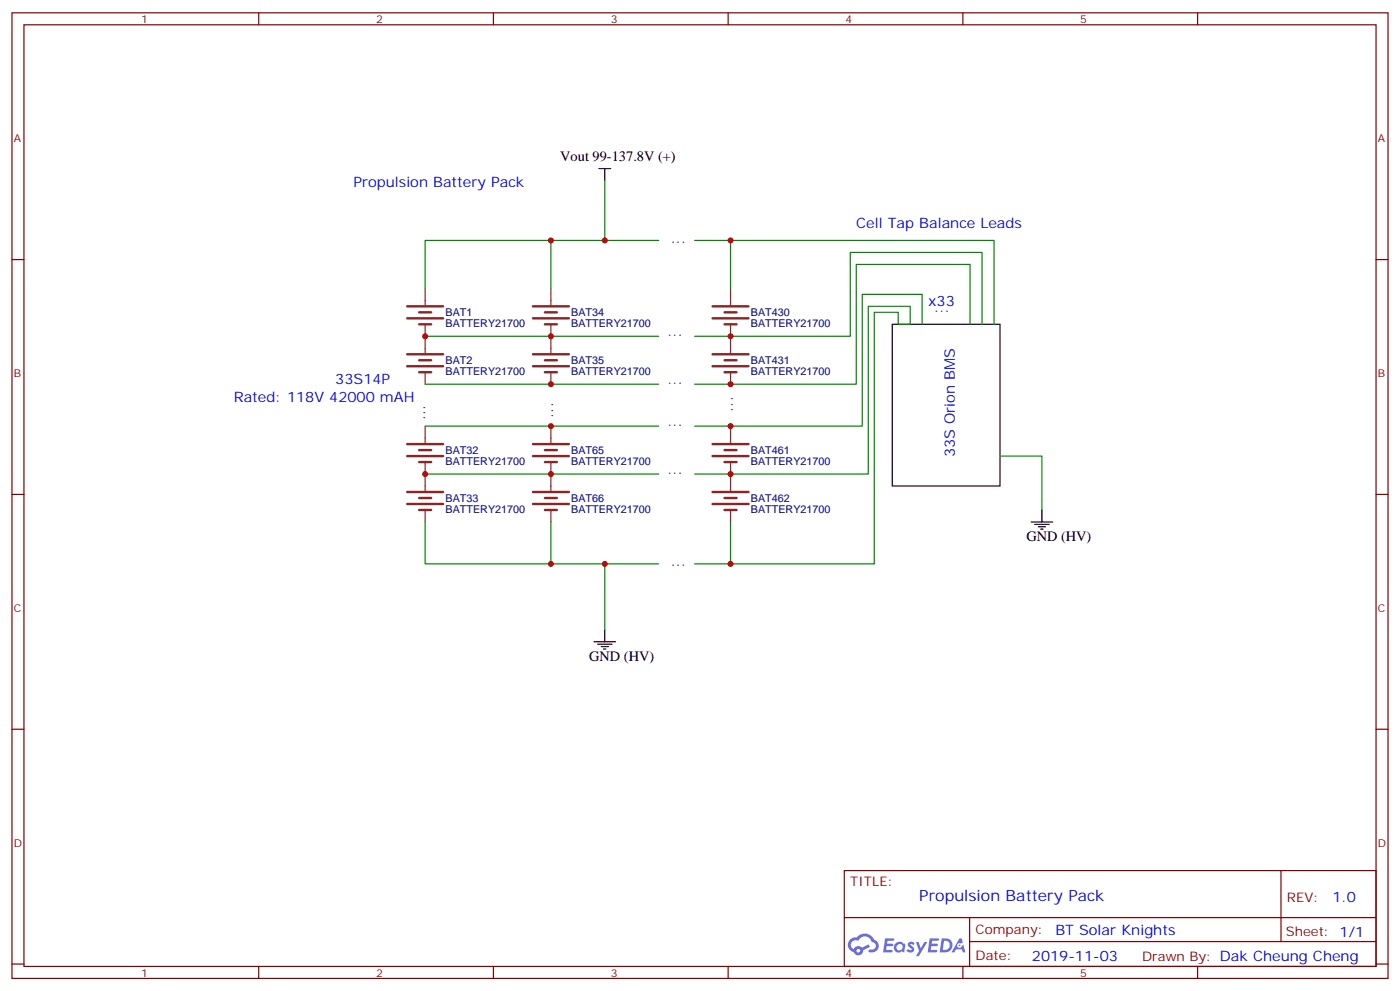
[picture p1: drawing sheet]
<svg xmlns="http://www.w3.org/2000/svg" width="412mm" height="292mm" viewBox="0 0 412 292" stroke-linecap="round" stroke-linejoin="round" font-family="sans-serif">
<path d="M262.8 95.5h31.8v47.6h-31.8z" fill="none" stroke="#000" stroke-width=".35"/>
<g fill="none" stroke="#870000" stroke-width=".35">
<path d="M3.5 3.8h405.4v284.3h-405.4zM7.1 7.3h398.2v277.3h-398.2zM76.2 3.8v3.5M145.3 3.8v3.5M214.5 3.8v3.5M283.6 3.8v3.5M352.8 3.8v3.5M3.5 76.4h3.6M405.3 76.4h3.6M3.5 145.6h3.6M405.3 145.6h3.6M3.5 214.7h3.6"/>
<path d="M405.3 214.7h3.6M248.7 256.4h156.6v28.2h-156.6zM377.3 256.4v20.9M248.7 270.2h156.5M285.6 277.3h119.6M285.6 270.2v14.1M3.5 283.9h3.6M76.2 284.6v3.5M145.3 284.6v3.5M214.5 284.6v3.5M283.6 284.6v3.5M352.8 284.6v3.5"/>
<path d="M405.3 283.9h3.6"/>
</g>
<g fill="#5487ff">
<path d="M267.7 277.5a1.22 1.22 0 0 1 1.7 .3l-.4 .6a.47 .47 0 0 0-.3-.4 .47 .47 0 0 0-.5 .2l.1 .2a1.14 1.14 0 0 1 .8 1.7 1.14 1.14 0 0 1-1.9 0l-.2-.2 .5-.5 .7 .4a.29 .29 0 0 0 .3-.2 .29 .29 0 0 0-.2-.4 1.04 1.04 0 0 1-.6-1.7z"/>
<path d="M260.7 276.3h2.4l.3 .2-.2 .5h-1.8l-.1 .9h1.5l.3 .4-.3 .3h-1.6l-.2 1.1 1.7 .1 .2 .3-.2 .3h-2.6z"/>
<path d="M273.8 276.3h2.4l.3 .2-.1 .5h-1.8l-.2 .9h1.6l.3 .4-.4 .3h-1.6l-.1 1.1 1.7 .1 .2 .3-.2 .3h-2.6z"/>
<path d="M282.6 276.3h.7l.3 1.2-.6 .4a.69 .69 0 0 0-1 .2 .69 .69 0 0 0 .4 1 .69 .69 0 0 0 .9-.6l.5-.3 .6 2.2h-.8l-.2-.8h-1.8l-.5 .8h-.8z"/>
<path d="M269.8 277.4h.8l.6 1.8 1.1-1.8h.9l-2.6 4.2h-.8l.9-1.6z"/>
<path d="M277.4 276.3l-.6 4.1h1.3a2.11 2.11 0 0 0 2.5-2.1 2.11 2.11 0 0 0-2.5-2zM278.1 277a1.39 1.39 0 0 1 1.7 1.4 1.39 1.39 0 0 1-1.8 1.3h-.3z"/>
<path d="M263.7 277.9a1.54 1.54 0 0 0-.1 2.2 1.54 1.54 0 0 0 2.2 .1l.6 .2 .3-2.3-.2-.2h-.4a1.49 1.49 0 0 0-2.4 0zM264 278.9a.94 .94 0 0 1 1.8 0 .94 .94 0 0 1-1.8 0z"/>
<path d="M250.4 276.7a2.18 2.18 0 0 0 1.1 3.7 1.44 1.44 0 0 0 1.6 .9 1.44 1.44 0 0 0 1.2-1.5l2-1-.5-.7-1.9 .9a1.47 1.47 0 0 0-2.4 .5 1.39 1.39 0 0 1-.7-2 1.39 1.39 0 0 1 2-.4 2.12 2.12 0 0 1 2.2-1.3 2.12 2.12 0 0 1 1.9 1.7 1.14 1.14 0 0 1 1.1 1.4 1.14 1.14 0 0 1-1.7 .7 .43 .43 0 0 0-.5 .4 .43 .43 0 0 0 .4 .5 1.98 1.98 0 0 0 2.5-1.3 1.98 1.98 0 0 0-1.2-2.5 3.1 3.1 0 0 0-5.3-.7l-.9 .1zM252.3 280a.55 .55 0 0 1 1.1 0 .55 .55 0 0 1-1.1 0z"/>
<circle cx="282.6" cy="278.4" r=".26"/>
</g>
<g fill="none" stroke="#8c2424" stroke-width=".71">
<path d="M119.9 90.2h10.6M119.9 93.7h10.6M123.5 92h3.5M123.5 95.5h3.5M157 90.2h10.6M157 93.7h10.6M160.5 92h3.5M160.5 95.5h3.5M209.9 90.2h10.6M209.9 93.7h10.6M213.4 92h3.6M213.4 95.5h3.6"/>
<path d="M119.9 104.3h10.6M119.9 107.8h10.6M123.5 106.1h3.5M123.5 109.6h3.5M157 104.3h10.6M157 107.8h10.6M160.5 106.1h3.5M160.5 109.6h3.5M209.9 104.3h10.6M209.9 107.8h10.6M213.4 106.1h3.6M213.4 109.6h3.6"/>
<path d="M119.9 130.8h10.6M119.9 134.3h10.6M123.5 132.5h3.5M123.5 136.1h3.5M157 130.8h10.6M157 134.3h10.6M160.5 132.5h3.5M160.5 136.1h3.5M209.9 130.8h10.6M209.9 134.3h10.6M213.4 132.5h3.6M213.4 136.1h3.6"/>
<path d="M119.9 144.9h10.6M119.9 148.4h10.6M123.5 146.6h3.5M123.5 150.2h3.5M157 144.9h10.6M157 148.4h10.6M160.5 146.6h3.5M160.5 150.2h3.5M209.9 144.9h10.6M209.9 148.4h10.6M213.4 146.6h3.6M213.4 150.2h3.6"/>
</g>
<g fill="none" stroke="#8c2424" stroke-width=".35">
<path d="M125.2 84.9v5M125.2 95.5v8.5M162.3 84.9v5M162.3 95.5v8.5M215.2 84.9v5M215.2 95.5v8.5M125.2 109.6v3.5M162.3 109.6v3.5M215.2 109.6v3.5M125.2 125.5v4.9M125.2 136.1v8.4M162.3 125.5v4.9"/>
<path d="M162.3 136.1v8.4M215.2 125.5v4.9M215.2 136.1v8.4M125.2 150.2v3.5M162.3 150.2v3.5M215.2 150.2v3.5"/>
</g>
<path d="M176.4 49.6h3.5M178.2 49.6v3.6M303.7 153.7h6.4M304.8 154.4h4.2M305.9 155.1h2.1M306.6 155.8h.7M306.9 150.2v3.5M175 189h6.3M176 189.7h4.3M177.1 190.4h2.1M177.8 191.1h.7M178.2 185.5v3.5" fill="none" stroke="#000" stroke-width=".35"/>
<g fill="none" stroke="#008700" stroke-width=".35">
<path d="M178.2 53.2v17.6M162.3 70.8h31.7M204.6 70.8h10.6v14.1M215.2 70.8h77.6v24.7M125.2 84.9v-14.1h37.1v14.1M125.2 99h68.8M271.6 95.5v-8.8h-17.6v38.8h-49.4M285.8 95.5v-17.6h-33.6v35.2h-47.6M289.3 95.5v-21.2h-38.8v24.7h-45.9M125.2 113.1h68.8M125.2 125.5h68.8M125.2 139.6h68.8"/>
<path d="M204.6 139.6h51.2v-49.4h12.3v5.3h-3.5v-3.5h-7.1v74.1h-42.3M294.6 134.3h12.3v15.9M125.2 153.7v12.4h37.1v-12.4M215.2 153.7v12.4h-10.6M162.3 166.1h31.7M178.2 166.1v19.4"/>
</g>
<g fill="#c00">
<circle cx="178.2" cy="70.8" r=".88"/>
<circle cx="215.2" cy="166.1" r=".88"/>
<circle cx="215.2" cy="125.5" r=".88"/>
<circle cx="162.3" cy="113.1" r=".88"/>
<circle cx="215.2" cy="99" r=".88"/>
<circle cx="125.2" cy="139.6" r=".88"/>
<circle cx="162.3" cy="139.6" r=".88"/>
<circle cx="162.3" cy="166.1" r=".88"/>
<circle cx="162.3" cy="70.8" r=".88"/>
<circle cx="162.3" cy="99" r=".88"/>
<circle cx="125.2" cy="99" r=".88"/>
<circle cx="162.3" cy="125.5" r=".88"/>
<circle cx="215.2" cy="139.6" r=".88"/>
<circle cx="215.2" cy="70.8" r=".88"/>
<circle cx="215.2" cy="113.1" r=".88"/>
<circle cx="178.2" cy="166.1" r=".88"/>
</g>
<text font-size="4.6" fill="#00f" x="270.8" y="265.4">Propulsion Battery Pack</text>
<g font-size="4.2">
<text x="165" y="47.5">Vout 99-137.8V (+)</text>
<text x="302.3" y="159.3">GND (HV)</text>
<text x="173.6" y="194.6">GND (HV)</text>
</g>
<g font-size="4.2" fill="#00f">
<text x="104.1" y="54.9">Propulsion Battery Pack</text>
<text x="197.6" y="71.5">...</text>
<text x="252.2" y="67.3">Cell Tap Balance Leads</text>
<text x="273.4" y="90.2">x33</text>
<text x="275.2" y="92">...</text>
<text x="196.6" y="98.9">...</text>
<text x="98.8" y="113.1">33S14P</text>
<text x="196.6" y="113">...</text>
<text x="68.8" y="118.4">Rated: 118V 42000 mAH</text>
<text x="125.2" y="123.7" transform="rotate(-90 125.2 123.7)">...</text>
<text x="163" y="123" transform="rotate(-90 163 123)">...</text>
<text x="196.6" y="125.3">...</text>
<text x="215.9" y="121.3" transform="rotate(-90 215.9 121.3)">...</text>
<text x="281.3" y="134.7" transform="rotate(-90 281.3 134.7)">33S Orion BMS</text>
<text x="196.6" y="139.4">...</text>
<text x="197.6" y="166.8">...</text>
<text x="392.5" y="265.6">1.0</text>
<text x="310.9" y="275.2">BT Solar Knights</text>
<text x="304" y="283">2019-11-03</text>
</g>
<g font-size="3.9" fill="#800">
<text x="250.5" y="260.9">TITLE:</text>
<text x="379.1" y="265.6">REV:</text>
<text x="287.4" y="275.1">Company:</text>
<text x="378.7" y="275.8">Sheet: 1/1</text>
<text x="287.4" y="282.8">Date:</text>
<text x="336.4" y="282.9">Drawn By: Dak Cheung Cheng</text>
</g>
<g font-size="3.2" fill="#800">
<text x="41.6" y="6.8">1</text>
<text x="110.8" y="6.8">2</text>
<text x="179.9" y="6.8">3</text>
<text x="249.1" y="6.8">4</text>
<text x="318.2" y="6.8">5</text>
<text x="4.1" y="41.9">A</text>
<text x="405.9" y="41.9">A</text>
<text x="4.1" y="111">B</text>
<text x="405.9" y="111">B</text>
<text x="4.1" y="180.2">C</text>
<text x="405.9" y="180.2">C</text>
<text x="4.1" y="249.3">D</text>
<text x="405.9" y="249.3">D</text>
<text x="41.6" y="287.6">1</text>
<text x="110.8" y="287.6">2</text>
<text x="179.9" y="287.6">3</text>
<text x="249.1" y="287.6">4</text>
<text x="318.2" y="287.6">5</text>
</g>
<g font-size="3.2" fill="#000080">
<text x="131.2" y="93.1">BAT1</text>
<text x="168.3" y="93.1">BAT34</text>
<text x="221.2" y="93.1">BAT430</text>
<text x="131.2" y="96.3">BATTERY21700</text>
<text x="168.3" y="96.3">BATTERY21700</text>
<text x="221.2" y="96.3">BATTERY21700</text>
<text x="131.2" y="107.2">BAT2</text>
<text x="168.3" y="107.2">BAT35</text>
<text x="221.2" y="107.2">BAT431</text>
<text x="131.2" y="110.4">BATTERY21700</text>
<text x="168.3" y="110.4">BATTERY21700</text>
<text x="221.2" y="110.4">BATTERY21700</text>
<text x="131.2" y="136.9">BATTERY21700</text>
<text x="131.2" y="133.7">BAT32</text>
<text x="168.3" y="136.9">BATTERY21700</text>
<text x="168.3" y="133.7">BAT65</text>
<text x="221.2" y="136.9">BATTERY21700</text>
<text x="221.2" y="133.7">BAT461</text>
<text x="131.2" y="147.8">BAT33</text>
<text x="168.3" y="147.8">BAT66</text>
<text x="221.2" y="147.8">BAT462</text>
<text x="131.2" y="151">BATTERY21700</text>
<text x="168.3" y="151">BATTERY21700</text>
<text x="221.2" y="151">BATTERY21700</text>
</g>
</svg>
